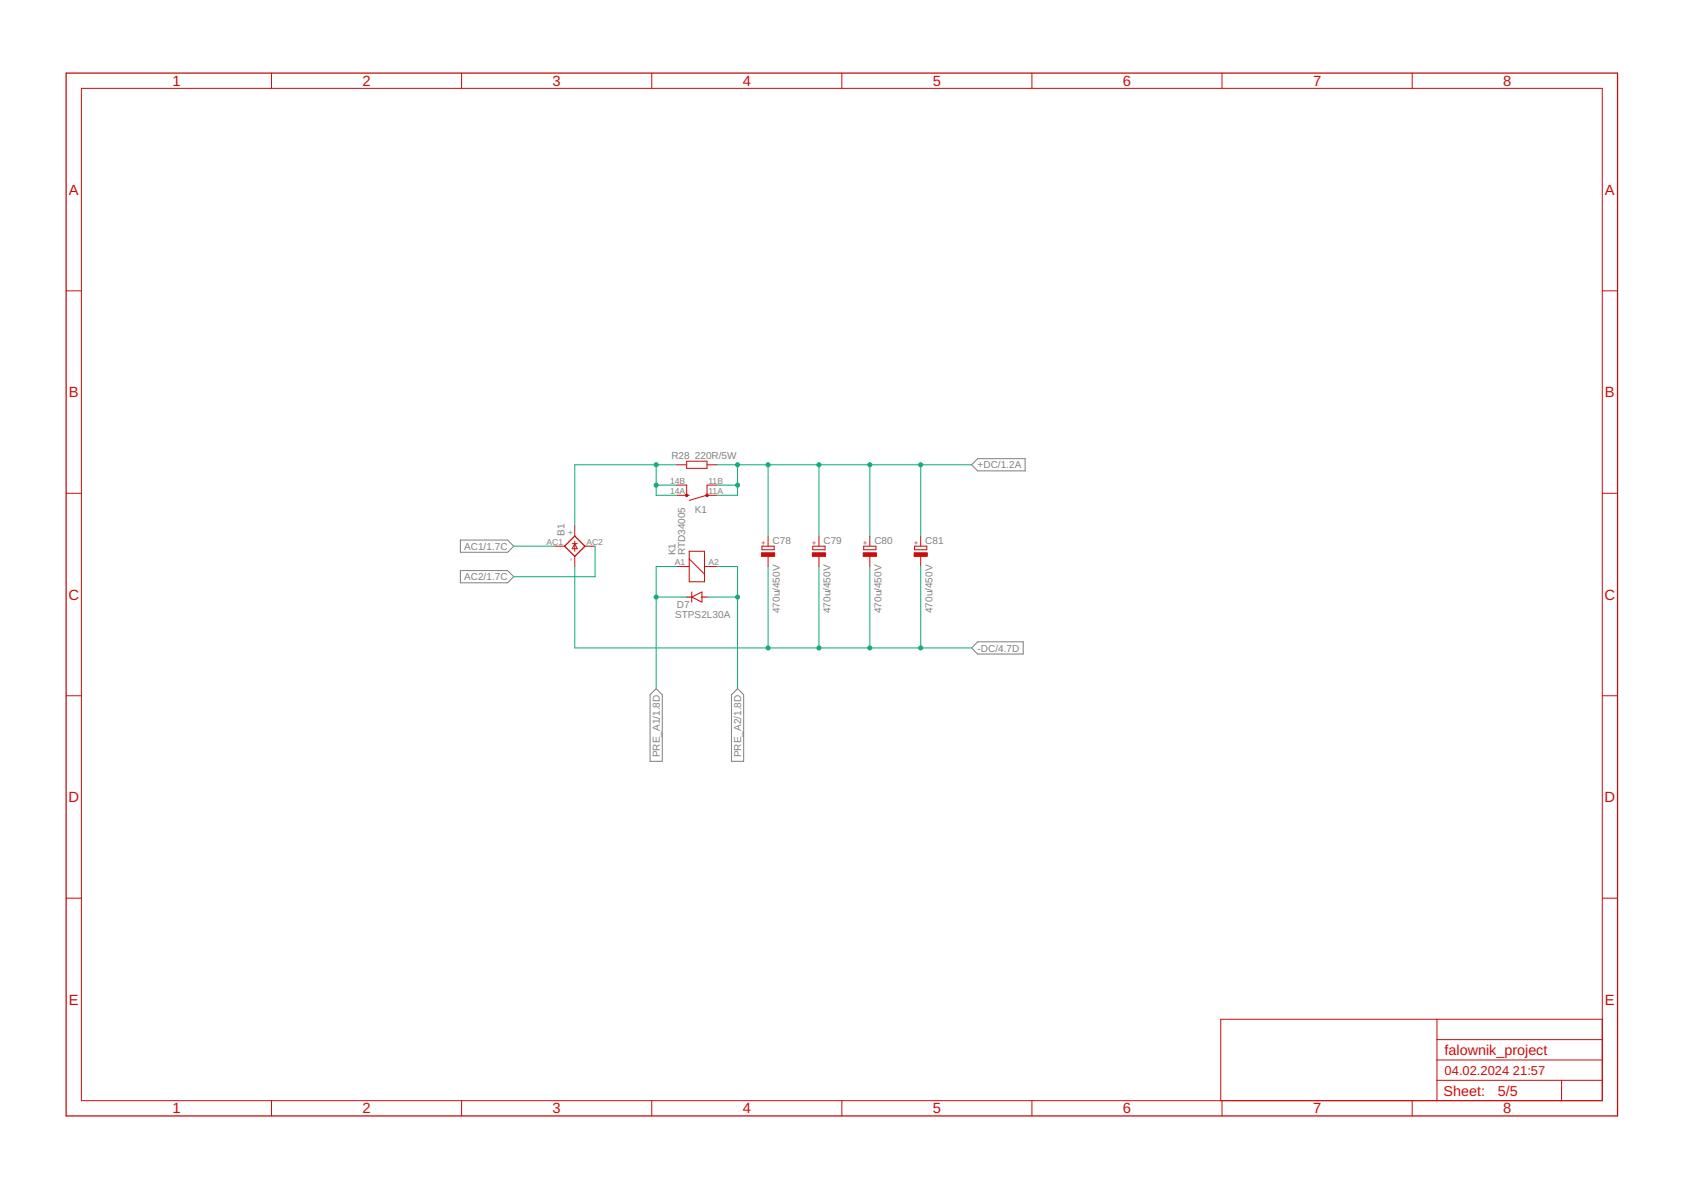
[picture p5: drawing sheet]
<svg xmlns="http://www.w3.org/2000/svg" width="420mm" height="297mm" viewBox="0 0 420 297" stroke-linecap="round" stroke-linejoin="round" font-family="sans-serif">
<path d="M242.5 116l1.6-1.5h11.8v3h-11.8zM114.9 134.8h11.8l1.5 1.5-1.5 1.6h-11.8zM114.9 142.4h11.8l1.5 1.6-1.5 1.5h-11.8zM162.3 173.4l1.5-1.5 1.5 1.5v16.6h-3zM182.6 173.4l1.5-1.5 1.6 1.5v16.6h-3.1zM242.5 161.7l1.6-1.5h11.3v3.1h-11.3z" fill="none" stroke="#808080" stroke-width=".25"/>
<g fill="none" stroke="#c90d0c" stroke-width=".25">
<path d="M67.8 18.2v3.9M115.2 18.2v3.9M162.7 18.2v3.9M210.2 18.2v3.9M257.6 18.2v3.9M305.1 18.2v3.9M352.6 18.2v3.9M20.3 22.1h379.7v252.6h-379.7zM16.5 72.6h3.8M400 72.6h3.8M168.9 116h2.5M171.4 115.1h5.1v1.8h-5.1z"/>
<path d="M176.5 116h2.5M16.5 123.1h3.8M138.4 136.3h2.5M142.9 135.7h1.2M143.5 131.3v2.5M143.5 135.1v2.5M143.5 138.9v2.5M143.5 135.7l.6 1.3h-1.2zM146 136.3h2.6M168.9 121.1h2.5v2.5M168.9 123.6h3.2M172.1 137.6h3.8v7.6h-3.8z"/>
<path d="M172.1 139.5l3.8 3.8M179 121.1h-2.5v2.5M179 123.6h-2.6l-4.3 1.3M190.2 136.3h3.1v.9h-3.1zM191.7 133.8v2.5M191.7 138.9v2.5M202.9 136.3h3.1v.9h-3.1zM204.4 133.8v2.5M204.4 138.9v2.5M215.6 136.3h3.1v.9h-3.1zM217.1 133.8v2.5M217.1 138.9v2.5"/>
<path d="M228.3 136.3h3.1v.9h-3.1zM229.8 133.8v2.5M229.8 138.9v2.5M400 123.1h3.8M168.9 141.4h3.2M171.4 149h1.3M172.7 149l2.5-1.2v2.5zM172.7 147.8v2.5M175.2 149h1.3M175.9 141.4h3.1M16.5 173.7h3.8M400 173.7h3.8"/>
<path d="M16.5 224.2h3.8M400 224.2h3.8M358.7 254.4v20.3M358.7 259.5h41.3M400 254.4h-95.2v20.3M67.8 274.7v3.9M115.2 274.7v3.9M162.7 274.7v3.9M210.2 274.7v3.9M257.6 274.7v3.9M305.1 274.7v3.9M352.6 274.7v3.9"/>
<path d="M358.7 269.7h41.3M358.7 264.6h41.3M389.8 269.7v5"/>
</g>
<path d="M16.5 18.2h387.3v260.4h-387.3zM143.5 133.8l2.5 2.5-2.5 2.6-2.6-2.6z" fill="none" stroke="#c90d0c" stroke-width=".32"/>
<g fill="#c90d0c" stroke="#c90d0c" stroke-width=".25">
<path d="M190.1 138h3.3v.9h-3.3z"/>
<path d="M202.8 138h3.3v.9h-3.3z"/>
<path d="M215.5 138h3.3v.9h-3.3z"/>
<path d="M228.2 138h3.3v.9h-3.3z"/>
</g>
<g fill="#c90d0c" stroke="#c90d0c" stroke-width=".25">
<circle cx="176.5" cy="123.6" r=".32"/>
<circle cx="171.4" cy="123.6" r=".32"/>
</g>
<g fill="none" stroke="#0dab76" stroke-width=".25">
<path d="M163.8 116v7.6h5.1M168.9 116h-25.4v15.3M179 116h63.5M184.1 116v7.6h-5.1M191.7 116v17.8M204.4 116v17.8M217.1 116v17.8M229.8 116v17.8M128.2 136.3h10.2M148.6 136.3v7.7h-20.4M163.8 121.1h5.1M179 121.1h5.1"/>
<path d="M143.5 141.4v20.3h99M163.8 149h7.6M168.9 141.4h-5.1v30.5M176.5 149h7.6M179 141.4h5.1v30.5M191.7 141.4v20.3M204.4 141.4v20.3M217.1 141.4v20.3M229.8 141.4v20.3"/>
</g>
<g fill="#0dab76" stroke="#0dab76" stroke-width=".25">
<circle cx="204.4" cy="116" r=".51"/>
<circle cx="217.1" cy="116" r=".51"/>
<circle cx="229.8" cy="116" r=".51"/>
<circle cx="191.7" cy="116" r=".51"/>
<circle cx="184.1" cy="116" r=".51"/>
<circle cx="184.1" cy="121.1" r=".51"/>
<circle cx="229.8" cy="161.7" r=".51"/>
<circle cx="217.1" cy="161.7" r=".51"/>
<circle cx="204.4" cy="161.7" r=".51"/>
<circle cx="191.7" cy="161.7" r=".51"/>
<circle cx="163.8" cy="121.1" r=".51"/>
<circle cx="163.8" cy="116" r=".51"/>
<circle cx="184.1" cy="149" r=".51"/>
<circle cx="163.8" cy="149" r=".51"/>
</g>
<g font-size="3.7" fill="#c90d0c">
<text x="43" y="21.4">1</text>
<text x="90.5" y="21.4">2</text>
<text x="138" y="21.4">3</text>
<text x="185.4" y="21.4">4</text>
<text x="232.9" y="21.4">5</text>
<text x="280.3" y="21.4">6</text>
<text x="327.8" y="21.4">7</text>
<text x="375.3" y="21.4">8</text>
<text x="17.2" y="48.6">A</text>
<text x="400.7" y="48.6">A</text>
<text x="17.2" y="99.2">B</text>
<text x="400.7" y="99.2">B</text>
<text x="17.1" y="149.7">C</text>
<text x="400.6" y="149.7">C</text>
<text x="17.1" y="200.2">D</text>
<text x="400.6" y="200.2">D</text>
<text x="17.2" y="250.8">E</text>
<text x="400.7" y="250.8">E</text>
<text x="43" y="277.9">1</text>
<text x="90.5" y="277.9">2</text>
<text x="138" y="277.9">3</text>
<text x="185.4" y="277.9">4</text>
<text x="232.9" y="277.9">5</text>
<text x="280.3" y="277.9">6</text>
<text x="327.8" y="277.9">7</text>
<text x="375.3" y="277.9">8</text>
</g>
<g font-size="3.6" fill="#c90d0c">
<text x="360.6" y="263.3">falownik_project</text>
<text x="360.4" y="273.6">Sheet:</text>
<text x="374" y="273.5">5/5</text>
</g>
<g font-size="3.2" fill="#c90d0c">
<text x="360.6" y="268.4">04.02.2024</text>
<text x="377.7" y="268.4">21:57</text>
</g>
<g font-size="2.5" fill="#808080">
<text x="167.6" y="114.5">R28</text>
<text x="173.5" y="114.5">220R/5W</text>
<text x="244.1" y="116.9">+DC/1.2A</text>
<text x="173.4" y="128">K1</text>
<text x="115.9" y="137.2">AC1/1.7C</text>
<text x="141" y="133.8" transform="rotate(-90 141 133.8)">B1</text>
<text x="192.9" y="135.9">C78</text>
<text x="205.6" y="135.9">C79</text>
<text x="218.3" y="135.9">C80</text>
<text x="231" y="135.9">C81</text>
<text x="168.6" y="138.6" transform="rotate(-90 168.6 138.6)">K1</text>
<text x="171.1" y="138.6" transform="rotate(-90 171.1 138.6)">RTD34005</text>
<text x="115.9" y="144.8">AC2/1.7C</text>
<text x="168.5" y="154.3">STPS2L30A</text>
<text x="169" y="151.8">D7</text>
<text x="194.7" y="153.1" transform="rotate(-90 194.7 153.1)">470u/450V</text>
<text x="207.4" y="153.1" transform="rotate(-90 207.4 153.1)">470u/450V</text>
<text x="220.1" y="153.1" transform="rotate(-90 220.1 153.1)">470u/450V</text>
<text x="232.8" y="153.1" transform="rotate(-90 232.8 153.1)">470u/450V</text>
<text x="244.1" y="162.6">-DC/4.7D</text>
<text x="164.7" y="189" transform="rotate(-90 164.7 189)">PRE_A1/1.8D</text>
<text x="185" y="189" transform="rotate(-90 185 189)">PRE_A2/1.8D</text>
</g>
<g font-size="2.1" fill="#808080">
<text x="167.3" y="123.3">14A</text>
<text x="167.3" y="120.7">14B</text>
<text x="176.9" y="123.3">11A</text>
<text x="176.9" y="120.7">11B</text>
<text x="136.5" y="136">AC1</text>
<text x="143.1" y="133.4" transform="rotate(-90 143.1 133.4)">+</text>
<text x="146.4" y="136">AC2</text>
<text x="143.1" y="140" transform="rotate(-90 143.1 140)">-</text>
<text x="168.5" y="141.1">A1</text>
<text x="176.9" y="141.1">A2</text>
</g>
<g font-size="1.8" fill="#c90d0c">
<text x="191.2" y="135.9" transform="rotate(-90 191.2 135.9)">+</text>
<text x="203.9" y="135.9" transform="rotate(-90 203.9 135.9)">+</text>
<text x="216.6" y="135.9" transform="rotate(-90 216.6 135.9)">+</text>
<text x="229.3" y="135.9" transform="rotate(-90 229.3 135.9)">+</text>
</g>
<g font-size=".6" fill="#ffba08">
<text x="169.7" y="149.2">SpiceOrder 2</text>
<text x="174.8" y="149.2">SpiceOrder 1</text>
</g>
</svg>
